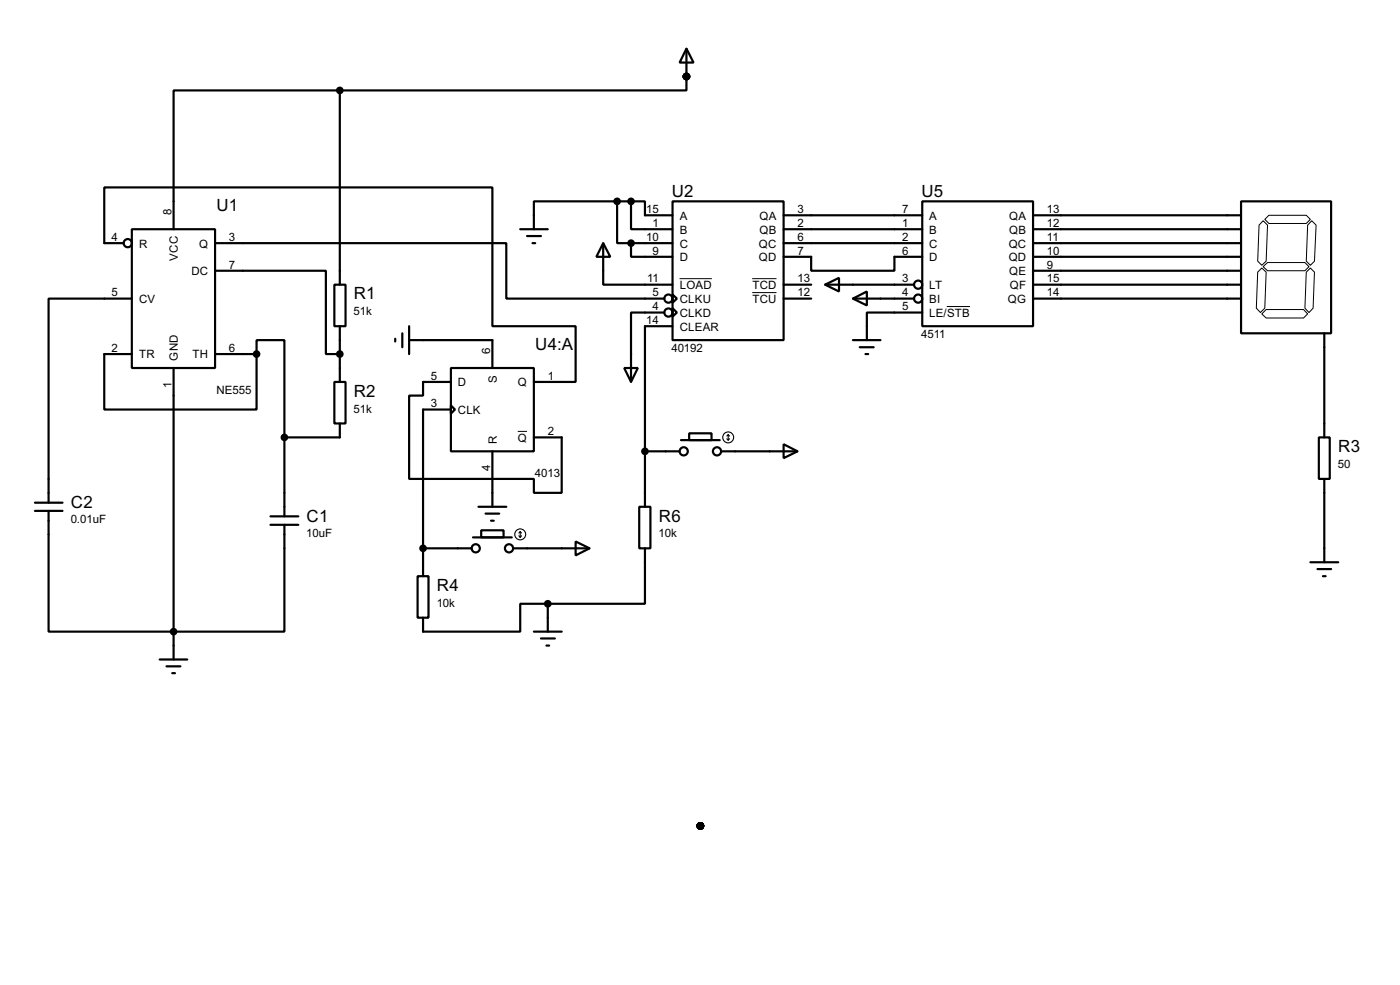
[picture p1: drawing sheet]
<svg xmlns="http://www.w3.org/2000/svg" width="256mm" height="180mm" viewBox="0 0 256 180" stroke-linecap="round" stroke-linejoin="round" font-family="sans-serif">
<g fill="none" stroke="#000" stroke-width=".4">
<path d="M62.3 16.6h-30.5v25.4M62.3 16.6v35.5M125.8 8.9l1.3 2.6h-2.6zM125.8 8.9v7.7h-63.5M113.1 36.9h-15.3v5.1M113.1 36.9v7.6h2.5M113.1 36.9h2.5M115.6 36.9h2.6v2.5h5M115.6 36.9v5.1h7.6M123.2 36.9h20.4v25.4h-20.4zM143.6 39.4h25.4M169 36.9h20.3v22.8h-20.3z"/>
<path d="M189.3 39.4h38.1M227.4 36.9h16.5v24.1h-16.5zM22.7 44.5h-3.6v-10.2h71.1v25.4h15.3v10.2h-7.7M24.2 42h15.2v25.4h-15.2zM24.2 54.7h-15.3v37.3M39.4 49.6h20.3v15.2h2.6M39.4 44.5h53.4v10.2h28.9M61.3 52.1h2v7.6h-2zM62.3 59.7v10.2M75 59.7v5.1M95.3 42h5.1M96.6 43.2h2.5"/>
<path d="M97.6 44.5h.5M110.5 44.5l1.3 2.5h-2.5zM110.5 44.5v7.6h12.7M115.6 44.5v2.5h7.6M115.6 44.5h7.6M121.7 57.2h-6.1v12.7M123.2 53.9l.8 .8-.8 .7zM123.2 56.4l.8 .8-.8 .8zM123.2 59.7h-5v33.1M143.6 47h5v2.6h15.3v-2.6h5.1M143.6 42h25.4M143.6 44.5h25.4"/>
<path d="M143.6 52.1h5M143.6 54.7h5M151.2 52.1l2.5-1.2v2.5zM151.2 52.1h16.2M156.3 54.7l2.5-1.3v2.5zM156.3 54.7h11.1M169 57.2h-10.2v5.1M189.3 42h38.1M189.3 44.5h38.1M189.3 47h38.1M189.3 49.6h38.1M189.3 52.1h38.1"/>
<path d="M189.3 54.7h38.1M24.2 64.8h-5.1v10.2h27.9v-10.2M31.8 67.4v53.3M39.4 64.8h7.6M47 64.8v-2.5h5.1v17.8M61.3 69.9h2v7.6h-2zM62.3 77.5v2.6h-10.2M72.4 62v.5M73.7 61v2.6M75 62.3h15.2v5.1M82.6 67.4h15.2v15.2h-15.2zM82.6 74.2l.8 .8-.8 .7z"/>
<path d="M82.6 69.9h-5.1v2.5h-2.5v15.3h22.8v2.5h5.1v-10.1h-5.1M82.6 75h-5.1v30.5M114.4 67.4h2.5l-1.3 2.5zM126.3 79.3h4.1v1.3h-4.1zM156.3 62.3h5M157.5 63.6h2.6M158.6 64.8h.5M242.6 61v19.1M6.4 93.5h5.1M6.4 92h5.1M8.9 93.5v22.1h43.2v-19.5M49.6 96.1h5.1"/>
<path d="M49.6 94.5h5.1M52.1 80.1v14.4M86.7 98.4h7.1M87.7 92.8h5.1M88.2 97.1h4.1v1.3h-4.1zM89 94h2.5M90 95.3h.5M90.2 82.6v10.2M105.5 99.1l2.5 1.3-2.5 1.3zM117.1 92.8h2.1v7.6h-2.1zM118.2 82.6h6.3M124.8 80.6h7.1"/>
<path d="M132.1 82.6h14M143.6 81.3l2.5 1.3-2.5 1.3zM241.6 80.1h2v7.6h-2zM242.6 87.7v15.2M76.5 105.5h2v7.6h-2zM77.5 100.4h8.9M94 100.4h14M97.8 115.6h5.1M99.1 116.9h2.6M100.1 118.2h.5M100.4 110.5h-5.1v5.1h-17.8v-2.5M100.4 110.5v5.1"/>
<path d="M118.2 100.4v10.1h-17.8M240.1 102.9h5.1M241.4 104.2h2.5M242.4 105.5h.5M29.3 120.7h5M30.5 122h2.6M31.6 123.2h.5"/>
<circle cx="23.4" cy="44.5" r=".75"/>
<circle cx="122.4" cy="54.7" r=".75"/>
<circle cx="122.4" cy="57.2" r=".75"/>
<circle cx="168.2" cy="54.7" r=".75"/>
<circle cx="168.2" cy="52.1" r=".75"/>
<circle cx="125.2" cy="82.6" r=".75"/>
<circle cx="131.3" cy="82.6" r=".75"/>
<circle cx="87.1" cy="100.4" r=".75"/>
<circle cx="93.2" cy="100.4" r=".75"/>
</g>
<g fill="#000">
<circle cx="125.8" cy="14" r=".2"/>
<circle cx="128.3" cy="151.2" r=".2"/>
</g>
<path d="M124.5 51h5.9M137.8 51h4.5M137.8 53.6h4.5M173.5 56.1h4.2M231.2 57.5l.8-.8h6.8l.8 .8-.8 .7h-6.8zM231.2 49.1l.8 .7-.3 6.6-.8 .8-.7-.8 .2-6.6zM231.4 48.8l.8-.7h6.9l.7 .7-.7 .8h-6.9zM231.4 40.4l.8 .8-.2 6.6-.8 .8-.8-.8 .3-6.6zM231.7 40.2l.8-.8h6.8l.8 .8-.8 .7h-6.8zM239.3 49.8l.8-.7 .7 .7-.2 6.6-.8 .8-.7-.8zM240.3 40.4l.8 .8-.3 6.6-.7 .8-.8-.8 .3-6.6zM94.9 79h1.7" fill="none" stroke="#000" stroke-width=".18"/>
<g fill="#000" stroke="#000" stroke-width=".4">
<circle cx="62.2" cy="16.6" r=".5"/>
<circle cx="125.7" cy="14" r=".5"/>
<circle cx="113" cy="36.9" r=".5"/>
<circle cx="115.6" cy="36.9" r=".5"/>
<circle cx="115.6" cy="44.5" r=".5"/>
<circle cx="47" cy="64.8" r=".5"/>
<circle cx="62.2" cy="64.8" r=".5"/>
<circle cx="52.1" cy="80.1" r=".5"/>
<circle cx="118.1" cy="82.6" r=".5"/>
<circle cx="31.8" cy="115.6" r=".5"/>
<circle cx="77.5" cy="100.4" r=".5"/>
<circle cx="100.3" cy="110.5" r=".5"/>
<circle cx="128.3" cy="151.2" r=".5"/>
</g>
<g fill="none" stroke="#000" stroke-width=".2">
<path d="M133.4 79.6v1M133.4 79.6l-.2 .2M133.4 79.6l.3 .2M95.1 98.1l.2 .3M95.3 97.3v1.1M95.3 97.3l-.2 .3M95.3 97.3l.3 .3M95.6 98.1l-.3 .3M133.2 80.3l.2 .3M133.7 80.3l-.3 .3"/>
<circle cx="95.3" cy="97.8" r="1"/>
<circle cx="133.4" cy="80.1" r="1"/>
</g>
<g font-size="3.5">
<text x="39.7" y="38.6">U1</text>
<text x="123.1" y="36">U2</text>
<text x="168.8" y="36">U5</text>
<text x="64.8" y="54.8">R1</text>
<text x="98.1" y="64">U4:A</text>
<text x="64.8" y="72.6">R2</text>
<text x="245.2" y="82.8">R3</text>
<text x="13" y="92.9">C2</text>
<text x="56.2" y="95.5">C1</text>
<text x="120.7" y="95.5">R6</text>
<text x="80.1" y="108.2">R4</text>
</g>
<g font-size="2.4">
<text x="31.4" y="39.4" transform="rotate(-90 31.4 39.4)">8</text>
<text x="118.4" y="39">15</text>
<text x="119.6" y="41.6">1</text>
<text x="124.5" y="40.2">A</text>
<text x="139.1" y="40.2">QA</text>
<text x="146.1" y="39">3</text>
<text x="146.1" y="41.6">2</text>
<text x="165.3" y="39">7</text>
<text x="165.3" y="41.6">1</text>
<text x="170.2" y="40.2">A</text>
<text x="184.9" y="40.2">QA</text>
<text x="191.8" y="39">13</text>
<text x="191.8" y="41.6">12</text>
<text x="20.5" y="44.1">4</text>
<text x="25.5" y="45.3">R</text>
<text x="32.6" y="47.7" transform="rotate(-90 32.6 47.7)">VCC</text>
<text x="36.5" y="45.3">Q</text>
<text x="42" y="44.1">3</text>
<text x="118.4" y="44.1">10</text>
<text x="119.6" y="46.6">9</text>
<text x="124.5" y="42.7">B</text>
<text x="124.5" y="45.3">C</text>
<text x="124.5" y="47.8">D</text>
<text x="139" y="45.3">QC</text>
<text x="139" y="47.8">QD</text>
<text x="139.1" y="42.7">QB</text>
<text x="146.1" y="44.1">6</text>
<text x="146.1" y="46.6">7</text>
<text x="165.3" y="44.1">2</text>
<text x="165.3" y="46.6">6</text>
<text x="170.2" y="42.7">B</text>
<text x="170.2" y="45.3">C</text>
<text x="170.2" y="47.8">D</text>
<text x="184.8" y="45.3">QC</text>
<text x="184.8" y="47.8">QD</text>
<text x="184.9" y="42.7">QB</text>
<text x="191.8" y="44.1">11</text>
<text x="191.8" y="46.6">10</text>
<text x="35.1" y="50.4">DC</text>
<text x="42" y="49.2">7</text>
<text x="118.6" y="51.7">11</text>
<text x="124.5" y="52.9">LOAD</text>
<text x="137.8" y="52.9">TCD</text>
<text x="146.1" y="51.7">13</text>
<text x="165.3" y="51.7">3</text>
<text x="170.2" y="52.9">LT</text>
<text x="184.9" y="50.4">QE</text>
<text x="185" y="52.9">QF</text>
<text x="191.8" y="49.2">9</text>
<text x="191.8" y="51.7">15</text>
<text x="20.5" y="54.3">5</text>
<text x="25.5" y="55.4">CV</text>
<text x="64.8" y="57.7">51k</text>
<text x="118.4" y="59.3">14</text>
<text x="119.6" y="54.3">5</text>
<text x="119.6" y="56.8">4</text>
<text x="124.5" y="55.4">CLKU</text>
<text x="124.5" y="58">CLKD</text>
<text x="137.8" y="55.4">TCU</text>
<text x="146.1" y="54.3">12</text>
<text x="165.3" y="54.3">4</text>
<text x="165.3" y="56.8">5</text>
<text x="170.2" y="55.4">BI</text>
<text x="170.2" y="58">LE/STB</text>
<text x="184.6" y="55.4">QG</text>
<text x="191.8" y="54.3">14</text>
<text x="20.5" y="64.4">2</text>
<text x="25.5" y="65.6">TR</text>
<text x="35.3" y="65.6">TH</text>
<text x="42" y="64.4">6</text>
<text x="89.8" y="64.8" transform="rotate(-90 89.8 64.8)">6</text>
<text x="123" y="64.5">40192</text>
<text x="124.5" y="60.5">CLEAR</text>
<text x="168.8" y="61.9">4511</text>
<text x="31.4" y="71.1" transform="rotate(-90 31.4 71.1)">1</text>
<text x="32.6" y="66" transform="rotate(-90 32.6 66)">GND</text>
<text x="78.9" y="69.5">5</text>
<text x="83.9" y="70.7">D</text>
<text x="91" y="70" transform="rotate(-90 91 70)">S</text>
<text x="94.9" y="70.7">Q</text>
<text x="100.4" y="69.5">1</text>
<text x="39.6" y="72.1">NE555</text>
<text x="64.8" y="75.5">51k</text>
<text x="78.9" y="74.6">3</text>
<text x="83.9" y="75.8">CLK</text>
<text x="91" y="81.3" transform="rotate(-90 91 81.3)">R</text>
<text x="94.9" y="80.8">Q</text>
<text x="100.4" y="79.7">2</text>
<text x="89.8" y="86.3" transform="rotate(-90 89.8 86.3)">4</text>
<text x="98" y="87.3">4013</text>
<text x="245.1" y="85.7">50</text>
<text x="13" y="95.8">0.01uF</text>
<text x="56.1" y="98.4">10uF</text>
<text x="120.7" y="98.4">10k</text>
<text x="80" y="111.1">10k</text>
</g>
</svg>
